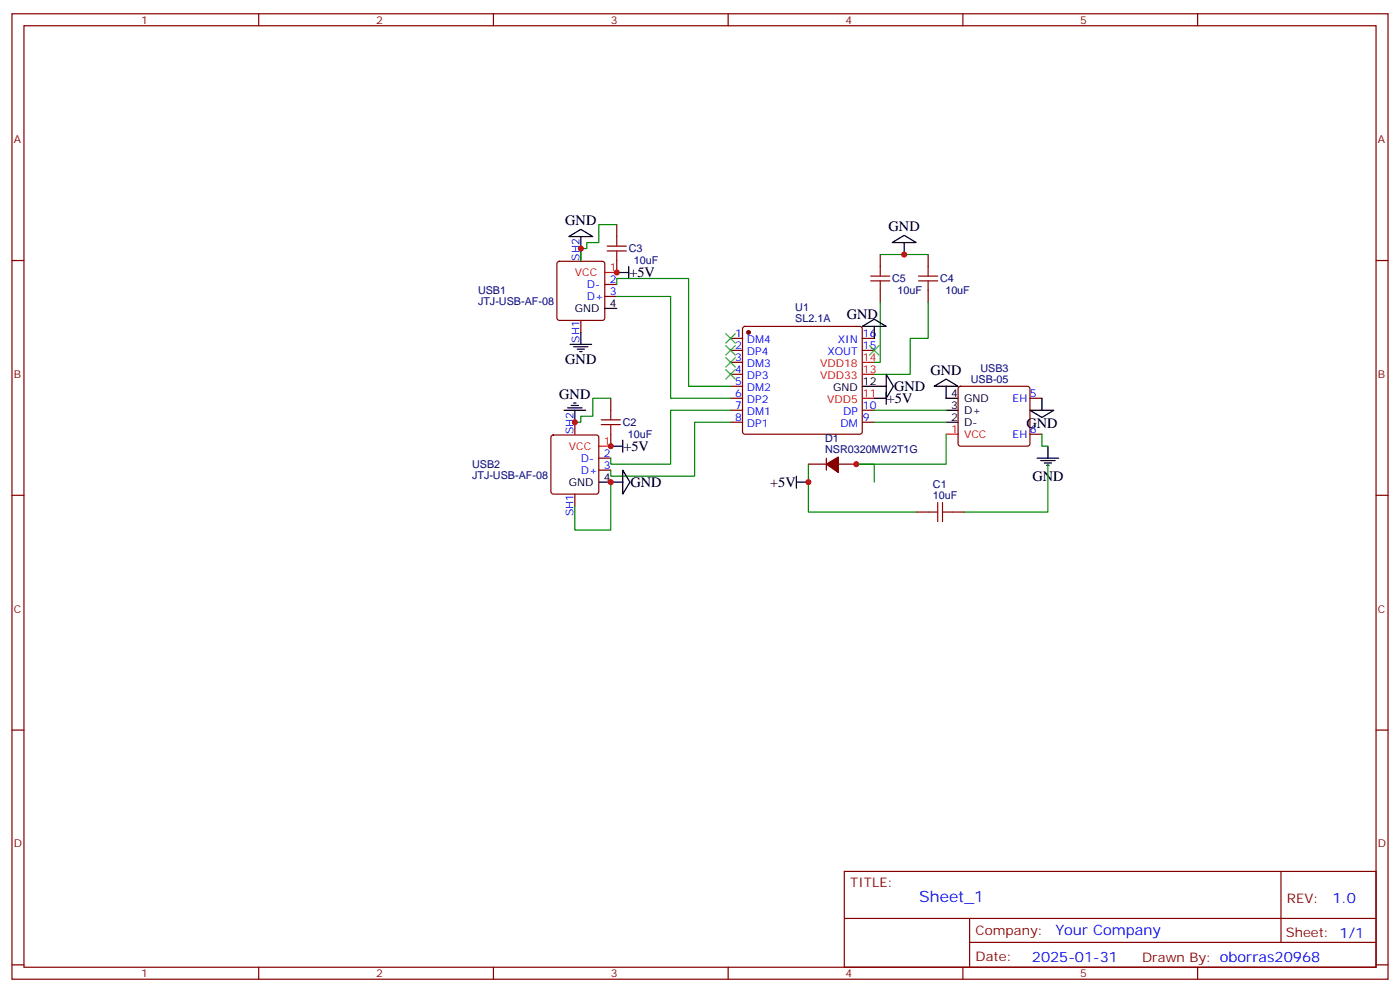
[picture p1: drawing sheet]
<svg xmlns="http://www.w3.org/2000/svg" width="412mm" height="292mm" viewBox="0 0 412 292" stroke-linecap="round" stroke-linejoin="round" font-family="sans-serif">
<g fill="none" stroke="#870000" stroke-width=".35">
<path d="M3.5 4.1h405.4v284.3h-405.4zM7.1 7.6h398.2v277.3h-398.2zM76.2 4.1v3.5M145.3 4.1v3.5M214.5 4.1v3.5M283.6 4.1v3.5M352.8 4.1v3.5M3.5 76.7h3.6M164.3 77.2l.4-.2h12.7l.5 .2 .3 .5v16l-.3 .5-.5 .2h-12.7l-.4-.3-.3-.4v-16zM171.1 73.2v3.5M181.7 66.1v3.6M181.7 76.7v3.6"/>
<path d="M259.3 75v3.5M273.4 75v3.5M405.3 76.7h3.6M171.1 94.4v3.5M178.2 83.8h3.5M178.2 87.3h3.5M215.2 99.7h3.5M219 96.3l.4-.2h33.9l.5 .2 .2 .5v30.4l-.2 .5-.5 .2h-33.9l-.5-.3-.2-.4v-30.4zM254 99.7h3.5M259.3 85.5v3.6M273.4 85.5v3.6M179.9 117.3v3.5"/>
<path d="M215.2 103.2h3.5M215.2 106.7h3.5M215.2 110.2h3.5M215.2 113.8h3.5M215.2 117.3h3.5M254 103.2h3.5M282.5 114l.4-.2h19.8l.5 .2 .2 .5v16.2l-.2 .5-.5 .2h-19.8l-.5-.2-.2-.5v-16.2zM303.4 117.3h3.5M162.5 128.3l.5-.2h12.7l.5 .2 .2 .5v16l-.2 .5-.5 .2h-12.7l-.5-.2-.2-.5v-16zM169.3 124.4v3.5M176.4 134.9h3.5M176.4 138.5h3.5"/>
<path d="M179.9 127.9v3.5M215.2 120.8h3.5M215.2 124.4h3.5M238.1 136.7h5.3M243.4 134.9v3.6M246.9 136.7h5.3M254 120.8h3.5M254 124.4h3.5M303.4 127.9h3.5M3.5 145.9h3.6M169.3 145.5v3.5M269.9 150.8h3.5"/>
<path d="M280.5 150.8h3.5M405.3 145.9h3.6M3.5 215h3.6M405.3 215h3.6M248.7 256.6h156.6v28.3h-156.6zM377.3 256.7v20.8M248.7 270.5h156.5M285.6 277.5h119.6M285.6 270.5v14.1M3.5 284.2h3.6M76.2 284.9v3.5M145.3 284.9v3.5"/>
<path d="M214.5 284.9v3.5M283.6 284.9v3.5M352.8 284.9v3.5M405.3 284.2h3.6"/>
</g>
<path d="M178.2 80.3h3.5M254 117.3h3.5M254 110.2h3.5M254 106.7h3.5M176.4 131.4h3.5M278.7 127.9h3.5" fill="none" stroke="#f00" stroke-width=".35"/>
<g fill="none" stroke="#000" stroke-width=".35">
<path d="M167.6 69.7l3.5-2.1 3.5 2.1zM171.1 69.7v3.5M185.2 78.5v3.5M262.8 71.4l3.5-2.1 3.6 2.1zM266.3 71.4v3.6M171.1 97.9v3.5M178.2 90.8h3.5M181.7 80.3h3.5M254 96.1l3.5-2.1 3.6 2.1zM257.5 96.1v3.6M167.9 101.4h6.4M168.3 119.4h2.1"/>
<path d="M169 102.1h4.2M169 118.7h.7M170 102.8h2.2M170.7 103.5h.7M254 113.8h7.1M257.5 117.3h3.6M261.1 110.2l2.1 3.6-2.1 3.5zM261.1 115.5v3.6M275.2 113.8l3.5-2.1 3.5 2.1zM278.7 113.8v3.5h3.5M306.9 117.3v3.5M166.2 120.8h6.3"/>
<path d="M167.2 120.1h4.2M169.3 120.8v3.6M179.9 131.4h3.5M183.4 138.5l2.2 3.5-2.2 3.5zM183.4 129.6v3.6M278.7 120.8h3.5M278.7 124.4h3.5M303.4 120.8h7l-3.5 2.1zM305.5 134.9h6.4M306.6 135.6h4.2M307.6 136.3h2.1M308.3 137.1h.7"/>
<path d="M308.7 131.4v3.5M176.4 142h7M234.6 142h3.5M234.6 140.2v3.6"/>
</g>
<g fill="#870000" stroke="#870000" stroke-width=".35">
<path d="M243.4 136.7l3.5-2.1v4.6z"/>
<circle cx="220.5" cy="97.9" r=".53"/>
</g>
<g fill="none" stroke="#008700" stroke-width=".35">
<path d="M181.7 66.1h-5.3v5.3h-3.5v1.8h-1.8v3.5M259.3 75h14.1M181.7 87.3h15.9v30h17.6M181.7 83.8v-1.8h21.1v31.8h12.4M259.3 89.1v17.6h-1.8M273.4 89.1v10.6h-5.3v10.5h-10.6M179.9 117.3h-5.3v5.3h-3.5v1.8h-1.8M215.2 124.4h-10.6v15.8h-24.7v-1.7M215.2 120.8h-17.6v15.9h-17.7v-1.8M238.1 136.7v14.1h31.8M257.5 124.4h21.2M257.5 120.8h21.2"/>
<path d="M278.7 127.9v8.8h-26.5h5.3v5.3M306.9 127.9v3.5h1.8M308.7 136.7v14.1h-24.7M179.9 142v14.1h-10.6v-7.1"/>
</g>
<g fill="none" stroke="#a10000" stroke-width=".35">
<path d="M178.9 73.9h5.6M178.9 72.5h5.6M181.7 69.7v2.8M181.7 73.9v2.8M259.3 78.5v2.8M273.4 78.5v2.8M256.5 82.7h5.6M256.5 81.3h5.6M259.3 82.7v2.8M270.6 82.7h5.6M270.6 81.3h5.6M273.4 82.7v2.8"/>
<path d="M177.1 125.1h5.6M177.1 123.6h5.6M179.9 120.8v2.8M179.9 125.1v2.8M273.4 150.8h2.8M276.2 148v5.6M277.6 150.8h2.9M277.6 148v5.6"/>
</g>
<path d="M213.8 98.2l2.8 2.9M216.6 98.2l-2.8 2.9M213.8 101.8l2.8 2.8M213.8 105.3l2.8 2.8M213.8 108.8l2.8 2.9M216.6 101.8l-2.8 2.8M216.6 105.3l-2.8 2.8M216.6 108.8l-2.8 2.9M256.1 101.8l2.8 2.8M258.9 101.8l-2.8 2.8" fill="none" stroke="#3c3" stroke-width=".35"/>
<g fill="#c00">
<circle cx="171.1" cy="73.2" r=".88"/>
<circle cx="169.3" cy="124.4" r=".88"/>
<circle cx="266.3" cy="75" r=".88"/>
<circle cx="179.9" cy="142" r=".88"/>
<circle cx="179.9" cy="131.4" r=".88"/>
<circle cx="181.7" cy="80.3" r=".88"/>
<circle cx="238.1" cy="142" r=".88"/>
<circle cx="252.2" cy="136.7" r=".88"/>
</g>
<text font-size="4.6" fill="#00f" x="270.8" y="265.7">Sheet_1</text>
<g font-size="4.2">
<text x="166.5" y="66.3">GND</text>
<text x="261.8" y="68.1">GND</text>
<text x="185.4" y="81.7">+5V</text>
<text x="249.4" y="94">GND</text>
<text x="166.5" y="107.1">GND</text>
<text x="274.1" y="110.4">GND</text>
<text x="164.7" y="117.5">GND</text>
<text x="261.2" y="118.7">+5V</text>
<text x="263.3" y="115.2">GND</text>
<text x="302.3" y="126.1">GND</text>
<text x="183.6" y="132.8">+5V</text>
<text x="185.7" y="143.4">GND</text>
<text x="226.9" y="143.4">+5V</text>
<text x="304.1" y="141.7">GND</text>
</g>
<g font-size="4.2" fill="#00f">
<text x="392.5" y="265.9">1.0</text>
<text x="310.9" y="275.5">Your Company</text>
<text x="304" y="283.3">2025-01-31</text>
</g>
<g font-size="3.9" fill="#800">
<text x="250.5" y="261.2">TITLE:</text>
<text x="379.1" y="265.9">REV:</text>
<text x="287.4" y="275.4">Company:</text>
<text x="378.7" y="276">Sheet: 1/1</text>
<text x="287.4" y="283.1">Date:</text>
<text x="336.4" y="283.2">Drawn By: oborras20968</text>
</g>
<g font-size="3.2" fill="#800">
<text x="41.6" y="7.1">1</text>
<text x="110.8" y="7.1">2</text>
<text x="179.9" y="7.1">3</text>
<text x="249.1" y="7.1">4</text>
<text x="318.2" y="7.1">5</text>
<text x="4.1" y="42.2">A</text>
<text x="405.9" y="42.2">A</text>
<text x="4.1" y="111.3">B</text>
<text x="405.9" y="111.3">B</text>
<text x="4.1" y="180.4">C</text>
<text x="405.9" y="180.4">C</text>
<text x="4.1" y="249.6">D</text>
<text x="405.9" y="249.6">D</text>
<text x="41.6" y="287.9">1</text>
<text x="110.8" y="287.9">2</text>
<text x="179.9" y="287.9">3</text>
<text x="249.1" y="287.9">4</text>
<text x="318.2" y="287.9">5</text>
</g>
<g font-size="3.2" fill="#00f">
<text x="170.7" y="76.7" transform="rotate(-90 170.7 76.7)">SH2</text>
<text x="179.7" y="83.4">2</text>
<text x="172.9" y="84.8">D-</text>
<text x="172.9" y="88.4">D+</text>
<text x="179.7" y="87">3</text>
<text x="170.7" y="100.9" transform="rotate(-90 170.7 100.9)">SH1</text>
<text x="216.5" y="99.3">1</text>
<text x="220" y="101.1">DM4</text>
<text x="246.8" y="101.1">XIN</text>
<text x="254.2" y="99.3">16</text>
<text x="216.5" y="102.8">2</text>
<text x="216.5" y="106.4">3</text>
<text x="220" y="104.6">DP4</text>
<text x="243.7" y="104.6">XOUT</text>
<text x="254.2" y="102.8">15</text>
<text x="216.5" y="109.9">4</text>
<text x="216.5" y="113.4">5</text>
<text x="220" y="108.1">DM3</text>
<text x="220" y="111.7">DP3</text>
<text x="216.5" y="116.9">6</text>
<text x="220" y="115.2">DM2</text>
<text x="220" y="118.7">DP2</text>
<text x="298.3" y="118.4">EH</text>
<text x="303.4" y="116.9">5</text>
<text x="216.5" y="120.5">7</text>
<text x="216.5" y="124">8</text>
<text x="220" y="122.2">DM1</text>
<text x="220" y="125.8">DP1</text>
<text x="247.6" y="125.8">DM</text>
<text x="248.3" y="122.2">DP</text>
<text x="254.2" y="124">9</text>
<text x="254.2" y="120.5">10</text>
<text x="169" y="127.9" transform="rotate(-90 169 127.9)">SH2</text>
<text x="298.3" y="128.9">EH</text>
<text x="303.4" y="127.5">6</text>
<text x="171.1" y="136">D-</text>
<text x="177.9" y="134.6">2</text>
<text x="171.1" y="139.5">D+</text>
<text x="177.9" y="138.1">3</text>
<text x="169" y="152.1" transform="rotate(-90 169 152.1)">SH1</text>
</g>
<g font-size="3.2" fill="#000080">
<text x="185.2" y="74.3">C3</text>
<text x="186.7" y="77.9">10uF</text>
<text x="262.8" y="83.2">C5</text>
<text x="276.9" y="83.2">C4</text>
<text x="140.8" y="89.9">JTJ-USB-AF-08</text>
<text x="140.8" y="86.7">USB1</text>
<text x="264.4" y="86.7">10uF</text>
<text x="278.5" y="86.7">10uF</text>
<text x="234.3" y="94.7">SL2.1A</text>
<text x="234.3" y="91.5">U1</text>
<text x="286" y="112.7">USB-05</text>
<text x="288.8" y="109.5">USB3</text>
<text x="183.4" y="125.5">C2</text>
<text x="185" y="129">10uF</text>
<text x="243.1" y="130.3">D1</text>
<text x="139" y="137.8">USB2</text>
<text x="243.1" y="133.5">NSR0320MW2T1G</text>
<text x="139" y="141">JTJ-USB-AF-08</text>
<text x="274.8" y="143.7">C1</text>
<text x="274.8" y="146.9">10uF</text>
</g>
<g font-size="3.2" fill="#f00">
<text x="169.3" y="81.3">VCC</text>
<text x="179.7" y="79.9">1</text>
<text x="254.2" y="106.4">14</text>
<text x="241.6" y="111.7">VDD33</text>
<text x="241.6" y="108.1">VDD18</text>
<text x="254.2" y="109.9">13</text>
<text x="243.6" y="118.7">VDD5</text>
<text x="254.2" y="116.9">11</text>
<text x="177.9" y="131.1">1</text>
<text x="280.2" y="127.5">1</text>
<text x="284" y="128.9">VCC</text>
<text x="167.6" y="132.5">VCC</text>
</g>
<g font-size="3.2">
<text x="169.3" y="91.9">GND</text>
<text x="179.7" y="90.5">4</text>
<text x="254.2" y="113.4">12</text>
<text x="245.4" y="115.2">GND</text>
<text x="280.2" y="116.9">4</text>
<text x="284" y="118.4">GND</text>
<text x="280.2" y="120.5">3</text>
<text x="280.2" y="124">2</text>
<text x="284" y="121.9">D+</text>
<text x="284" y="125.4">D-</text>
<text x="167.6" y="143.1">GND</text>
<text x="177.9" y="141.6">4</text>
</g>
</svg>
